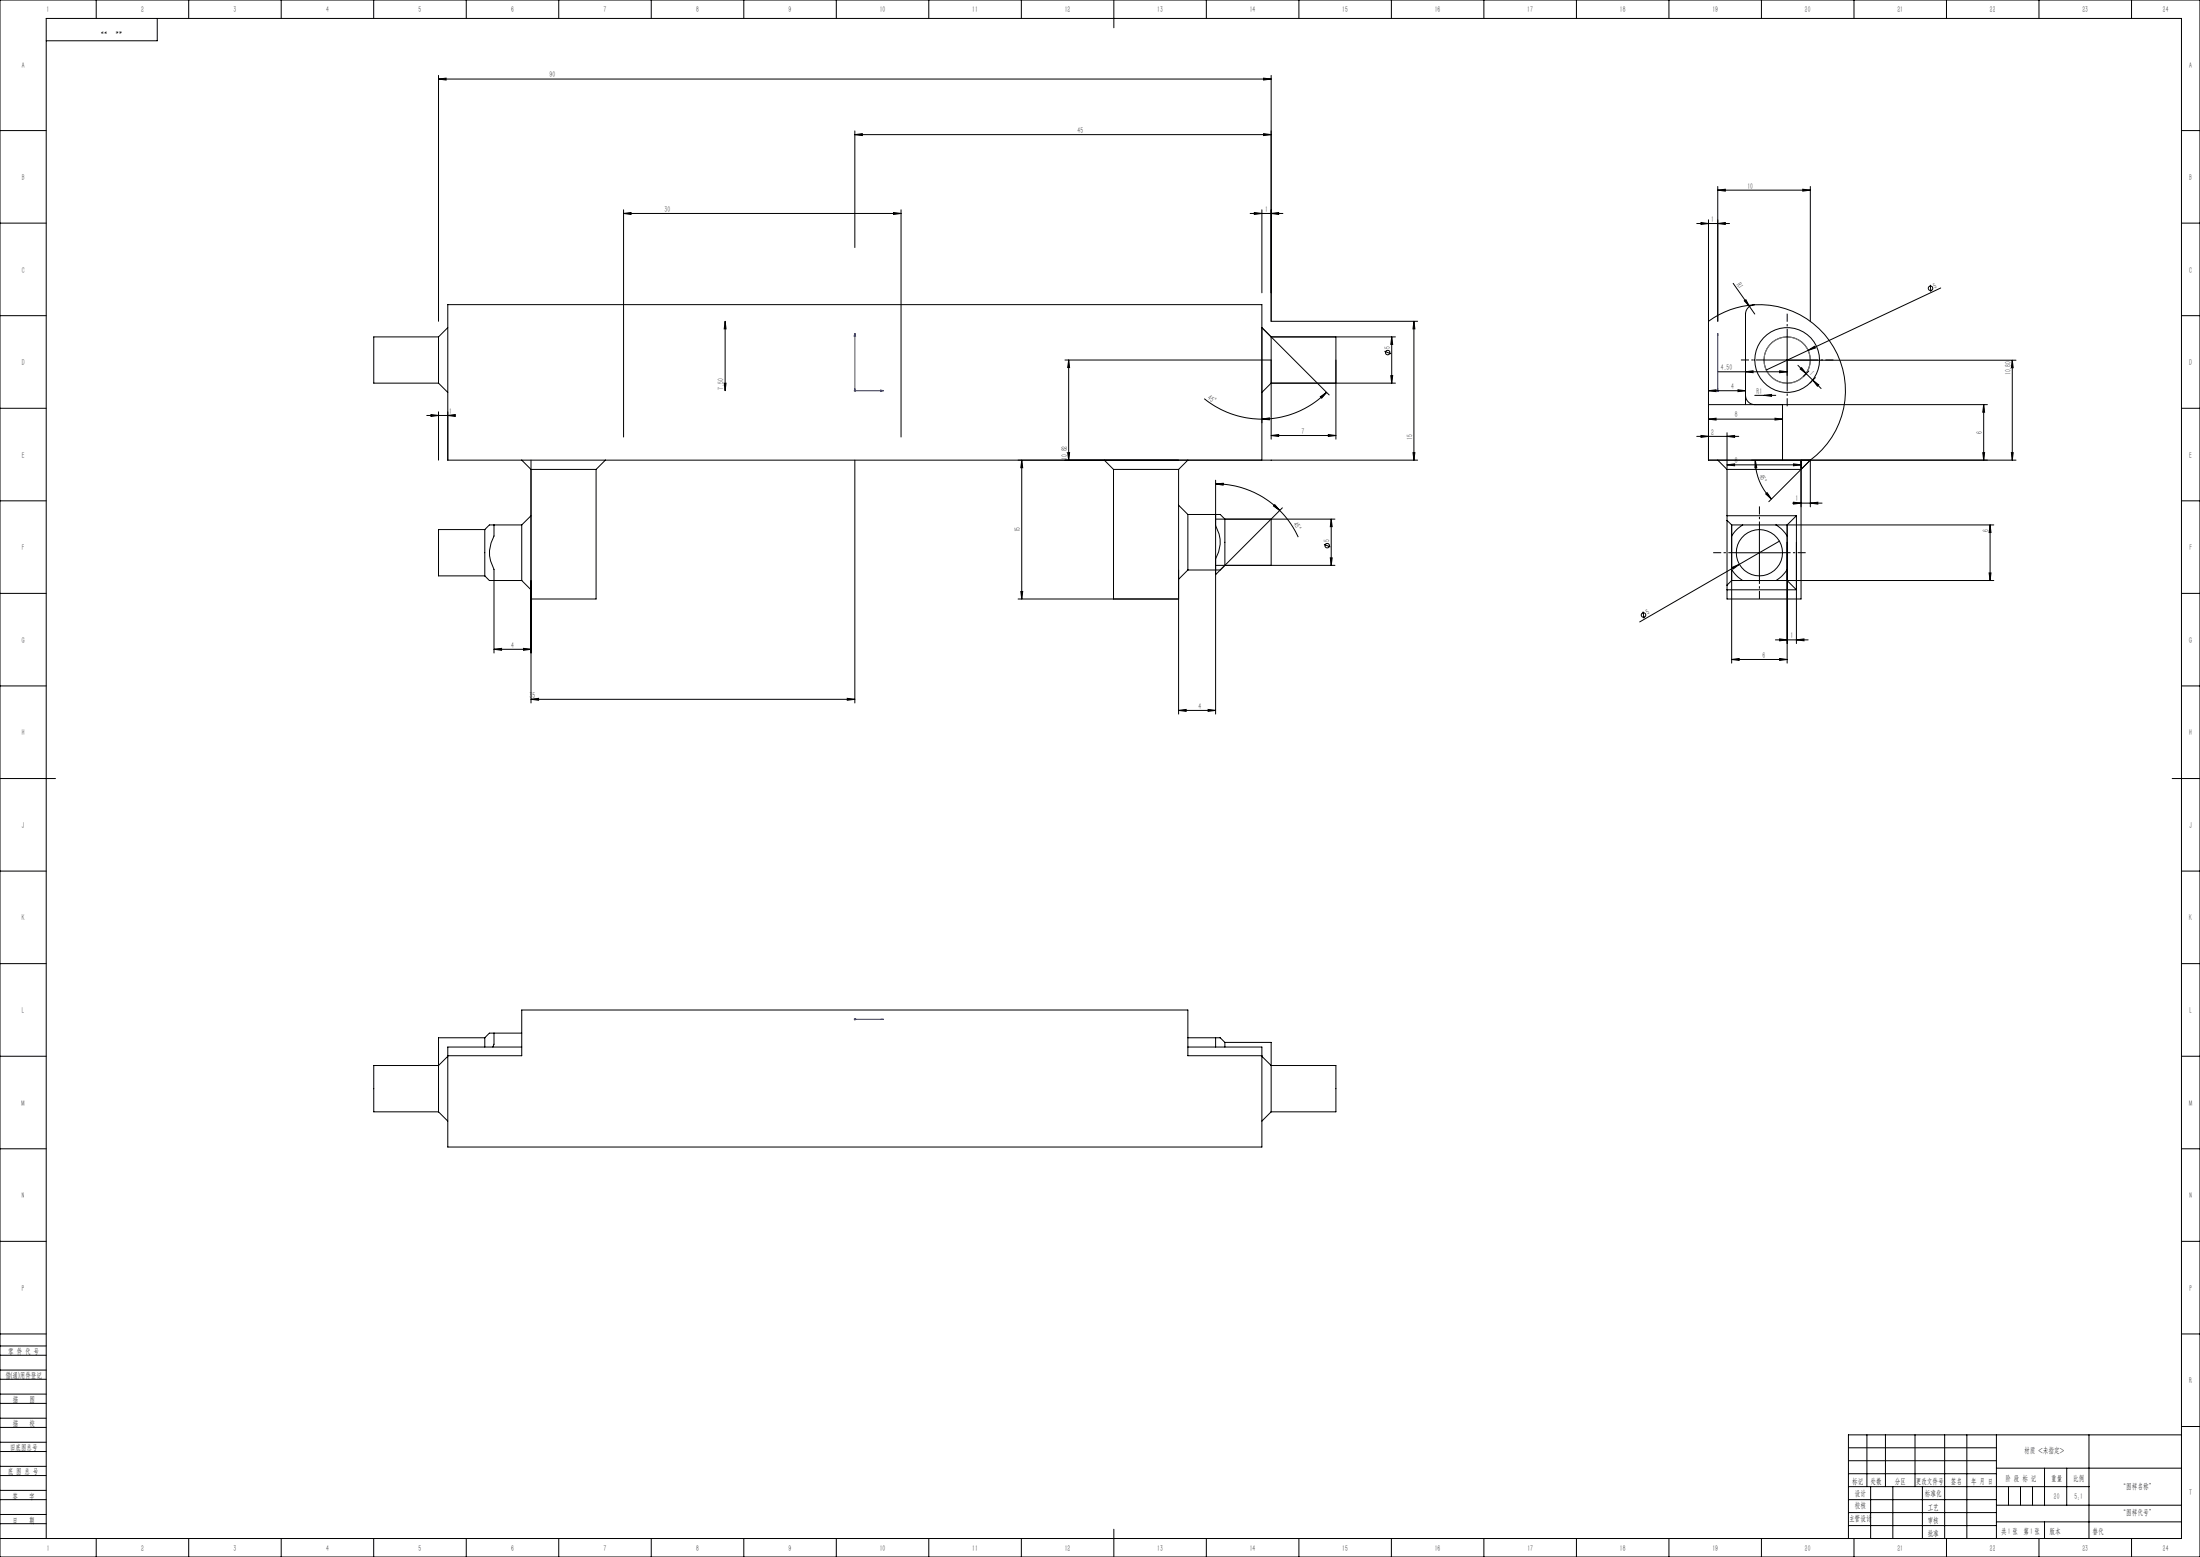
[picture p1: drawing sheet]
<svg xmlns="http://www.w3.org/2000/svg" width="1189mm" height="841mm" viewBox="0 0 1189 841" stroke-linecap="round" stroke-linejoin="round" font-family="sans-serif">
<g fill="none" stroke="#000" stroke-width=".54">
<path d="M0 0h1189v841h-1189zM52 0v10M85 10v12h-60M102 0v10M152 0v10M202 0v10M252 0v10M302 0v10M352 0v10M402 0v10M452 0v10M502 0v10"/>
<path d="M552 0v10M602 0v15M652 0v10M702 0v10M752 0v10M802 0v10M852 0v10M902 0v10M952 0v10M1002 0v10M1052 0v10M1102 0v10"/>
<path d="M1152 0v10M237 43l4-1v1zM237 41v133M237 43h450M683 42l4 1h-4zM687 41v133h79M0 71h25M462 73l4-1v1zM462 71v63M462 73h225M683 72l4 1h-4zM1179 71h10"/>
<path d="M337 115h4v1zM337 113v123M337 115h150M483 115h4l-4 1zM487 113v123M676 115h17M678 115h4l-4 1zM682 113v45M687 115h4v1zM923 119v130h167M928 103l4-1v1zM928 101v73"/>
<path d="M928 103h50M974 102l4 1h-4zM978 101v73M0 121h25M917 121h18M919 120l4 1h-4zM928 121l4-1v1zM1179 121h10M937 153l9 13M1043 154v4M1049 156l-72 33M0 171h25"/>
<path d="M242 177l-5 5M392 174v37M392 174v4h-1zM764 174v75M764 174l1 4h-1zM943 163l1-1 2 4zM946 166l2 4M948 165a5 5 0 0 0-5 5v49M948 165a47 47 0 0 1 47 30 47 47 0 0 1-17 54M948 165a46 46 0 0 0-25 9M1179 171h10M237 182v25"/>
<path d="M237 182h-35v25h35M576 194h111v43M578 194v55M578 194v5h-1zM722 182v25M722 194v43M748 190l4 1M752 182v25M752 182l1 4h-1zM754 182h-67v25M953 194h25M966 182v25"/>
<path d="M966 195h124M972 197l4 5M973 199h1l2 3zM977 189l4-2v1zM977 189l-22 11M1088 195v54M1088 195v4h-1zM237 207l5 5M391 207h1v4zM651 215a49 49 0 0 0 31 11M687 207l-5 5M714 214l3-2-3 3z"/>
<path d="M717 212a50 50 0 0 1-35 14M718 213l-36-36v51M752 203h1l-1 4zM754 207h-67M923 211h4v1zM923 211h20M923 219h151M929 201h37M939 211h4l-4 1zM943 214a5 5 0 0 0 5 5M943 201l4-1v1zM948 214h12"/>
<path d="M953 214l4-1v1zM962 200l4 1h-4zM963 219v30M976 202l4 3M978 200l-3 3M980 205l3 3-1 1zM980 205l4 5M981 204l-3 3M1072 219v30M1072 219l1 4h-1zM0 221h25M231 224h15"/>
<path d="M233 224h4l-4 1zM237 222v27M242 224h4v1zM242 222v27M682 226h4v1zM687 235h4v1zM687 235h35M718 235h4l-4 1zM917 236h23M919 235l4 1h-4zM923 226h4v1zM923 226h40"/>
<path d="M933 236l4-1v1zM933 234v19M959 226h4l-4 1zM1179 221h10M242 249v-84h440v84M282 249l5 5h35M287 249v131M322 254v70h-35M327 249l-5 5M462 249v131M552 249v75M552 249l1 4h-1z"/>
<path d="M577 244h1v5zM597 249l5 5M602 254h35M602 254v70M637 254v132M642 249l-5 5M657 259v127M764 244h1l-1 5zM766 249h-524M928 249l5 5M933 254h40M933 251h4v1z"/>
<path d="M933 251h40M949 249v4h-1zM949 249a30 30 0 0 0 8 21M969 251h4l-4 1zM973 249v75h-40v-70M978 249l-22 22M978 249v25M1072 244h1l-1 5zM1087 244h1v5zM0 271h25M287 279l-5 5M637 273l5 5"/>
<path d="M642 278h17l3 2v25M642 278v30M657 261h4v1zM657 261a49 49 0 0 1 35 15M689 273l3 3-4-3zM692 276a50 50 0 0 1 10 14M693 274l-36 36M933 279h38M954 267l1-1 2 4zM969 272h16M969 271l4 1h-4zM971 279l-5 5v74"/>
<path d="M971 279v69M978 272l4-1v1zM1179 271h10M262 286v25M262 286h-25v25h25M264 284l-2 2M265 284h2M267 284v6a18 18 0 0 0 0 18v45M267 284h15M282 284v30M657 284a17 17 0 0 1 0 18M657 280h64"/>
<path d="M687 280v25M716 294l3 1M719 280l1 4h-1zM719 280v25M933 281l3 3M936 284h6M936 284v74M938 299h25M942 284l-4 2-2 4v14a8 8 0 0 0 3 8l3 2M942 284h18M951 286v25M960 284l4 3a6 6 0 0 1 2 6v15l-3 3-3 3"/>
<path d="M962 292l-22 13M1076 284v4h-1zM1076 284v30M1078 284h-118M262 311l2 3M265 314h17M282 314l5 5M552 319h1l-1 5zM642 308h17M642 308l-5 5M657 305h64M719 301h1l-1 4z"/>
<path d="M936 306l4-1-3 2zM940 305l-54 31M942 314h18M942 314h-6l-3 2M966 314l5 5h-38M1075 309h1v5zM1078 314h-118M0 321h25M550 324h87M888 330l1 4M1179 321h10M267 351l4-1v1z"/>
<path d="M267 351h20M283 350l4 1h-4zM936 356h4v1zM936 356h30M960 346h17M962 356h4l-4 1zM962 345l4 1h-4zM971 346l4-1v1zM0 371h25M287 378l4-1v1zM287 378h175M458 377l4 1h-4z"/>
<path d="M1179 371h10M637 384l4-1v1zM637 384h20M653 383l4 1h-4zM0 421h30M1174 421h15M0 471h25M1179 471h10M0 521h25M1179 521h10M264 558l-2 3M265 558h2"/>
<path d="M267 558v6l-1 2M267 558h15M0 571h25M237 576v25M237 576h-35v25h35M242 570h40v-24h360v24h40M242 570v50h440v-50M242 571l-5 5M262 561v5M262 561h-25v15M282 566h-40v4M642 566h40v4"/>
<path d="M642 561h15M657 561h2l3 2M657 561v5M662 563v3M662 563h25v13M682 571l5 5M687 576v25M687 576h35v25h-35M1179 571h10M237 601l5 5M687 601l-5 5M0 621h25"/>
<path d="M1179 621h10M0 671h25M1179 671h10M0 732h25M0 727h25M0 721h25M1179 721h10M0 745h25M0 740h25M0 758h25M0 753h25M0 771h25"/>
<path d="M0 766h25M0 779h25M1009 775v28M1019 775v28M1035 775v28M1051 775v56M1063 775v56M1079 775v56M1129 775v56M1179 771h10M1179 775h-180v56M0 784h25"/>
<path d="M0 797h25M0 792h25M999 782h80M999 789h80M999 796h80M1079 793h100M1105 793v20M1117 793v20M0 810h25M0 805h25M0 818h25M999 810h80"/>
<path d="M999 803h130M999 817h80M1011 803v28M1023 803v28M1039 803v28M1079 813h100M1085 803v10M1092 803v10M1098 803v10M0 823h25M0 831h1179v-821h-1154v821M52 831v10"/>
<path d="M102 831v10M152 831v10M202 831v10M252 831v10M302 831v10M352 831v10M402 831v10M452 831v10M502 831v10M552 831v10M602 826v15M652 831v10"/>
<path d="M702 831v10M752 831v10M802 831v10M852 831v10M902 831v10M952 831v10M999 824h80M1002 831v10M1052 831v10M1079 822h100M1102 831v10M1105 822v9"/>
<path d="M1152 831v10"/>
<circle cx="1043" cy="156" r="1.2"/>
<circle cx="750" cy="190" r="1.2"/>
<circle cx="966" cy="194" r="17"/>
<circle cx="966" cy="194" r="12"/>
<circle cx="717" cy="295" r="1.2"/>
<circle cx="951" cy="299" r="12"/>
<circle cx="888" cy="332" r="1.2"/>
</g>
<g fill="none" stroke="#00f" stroke-width=".54">
<path d="M462 180v2zM462 180v31h16M928 180v31M928 180v2v-2M462 210h.1M463 211h.1M476 211h2h-2zM928 211h.1M928 210h.1M462 551h.1M462 551h16M463 551h.1"/>
<path d="M478 551h-2h2"/>
</g>
<g fill="none" stroke="#808080" stroke-width=".54">
<path d="M462 211h.1M462 211v1M928 211h1M928 211v1M929 211h-1M462 551h.1M462 550v1"/>
<circle cx="966" cy="195" r="13"/>
</g>
<path d="M953 194h-12M966 182v-13M978 194h13M966 207v12M938 299h-12M951 286v-12M963 299h13M951 311v13" fill="none" stroke="#000" stroke-width=".54" stroke-dasharray="30.5 1.3 1.3 1.3" stroke-dashoffset="26.1" stroke-linecap="butt"/>
<g fill="#00f">
<path d="M476 211h2h-2zM462 180v2z"/>
<path d="M476 551h2zM928 180v2z"/>
</g>
<g fill="#000">
<path d="M943 163l1-1 2 4zM977 189l4-2v1zM936 306l4-1-3 2z"/>
<path d="M683 42l4 1h-4zM237 43l4-1v1zM483 115h4l-4 1zM337 115h4v1zM458 377l4 1h-4zM287 378l4-1v1zM283 350l4 1h-4zM267 351l4-1v1zM928 121l4-1v1zM919 120l4 1h-4zM969 251h4l-4 1zM933 251h4v1zM962 356h4l-4 1zM936 356h4v1zM962 200l4 1h-4zM943 201l4-1v1zM971 346l4-1v1zM962 345l4 1h-4zM978 272l4-1v1zM969 271l4 1h-4z"/>
<path d="M683 72l4 1h-4zM462 73l4-1v1zM687 115h4v1zM678 115h4l-4 1z"/>
<path d="M764 174l1 4h-1zM764 244h1l-1 5zM392 174v4h-1zM391 207h1v4zM552 249l1 4h-1zM552 319h1l-1 5zM578 194v5h-1zM577 244h1v5zM1088 195v4h-1zM1087 244h1v5z"/>
<path d="M714 214v1l3-3zM682 226l4 1v-1z"/>
<path d="M752 203h1l-1 4zM752 182l1 4h-1z"/>
<path d="M980 205l3 3-1 1zM973 199h1l2 3z"/>
<path d="M687 235h4v1zM718 235h4l-4 1z"/>
<path d="M657 261l4 1v-1zM689 273h-1l4 3z"/>
<path d="M954 267l3 3-2-4zM949 249l-1 4h1z"/>
<path d="M719 301h1l-1 4zM719 280l1 4h-1zM1075 309h1v5zM1076 284v4h-1zM1072 244h1l-1 5zM1072 219l1 4h-1z"/>
<path d="M637 384l4-1v1zM653 383l4 1h-4zM233 224h4l-4 1zM242 224h4v1zM928 103l4-1v1zM974 102l4 1h-4zM883 0h4zM919 0h4zM919 235l4 1h-4zM933 236l4-1v1zM923 226h4v1zM959 226h4l-4 1zM923 211h4v1zM939 211h4l-4 1zM953 214h4v-1z"/>
</g>
<g font-size="4.4">
<text x="25" y="7">1</text>
<text x="76" y="7">2</text>
<text x="126" y="7">3</text>
<text x="176" y="7">4</text>
<text x="226" y="7">5</text>
<text x="276" y="7">6</text>
<text x="326" y="7">7</text>
<text x="376" y="7">8</text>
<text x="426" y="7">9</text>
<text x="475" y="7">10</text>
<text x="525" y="7">11</text>
<text x="575" y="7">12</text>
<text x="625" y="7">13</text>
<text x="675" y="7">14</text>
<text x="725" y="7">15</text>
<text x="775" y="7">16</text>
<text x="825" y="7">17</text>
<text x="875" y="7">18</text>
<text x="925" y="7">19</text>
<text x="975" y="7">20</text>
<text x="1025" y="7">21</text>
<text x="1075" y="7">22</text>
<text x="1125" y="7">23</text>
<text x="1169" y="7">24</text>
<text x="12" y="37">A</text>
<text x="297" y="42">90</text>
<text x="1183" y="37">A</text>
<text x="582" y="72">45</text>
<text x="12" y="97">B</text>
<text x="944" y="102">10</text>
<text x="1183" y="97">B</text>
<text x="359" y="114">30</text>
<text x="684" y="114">1</text>
<text x="925" y="120">1</text>
<text x="12" y="147">C</text>
<text x="1183" y="147">C</text>
<text x="938" y="154" transform="rotate(55 938 154)">R1</text>
<text x="1046" y="156" transform="rotate(-25 1046 156)">5</text>
<text x="751" y="188" transform="rotate(-90 751 188)">5</text>
<text x="12" y="197">D</text>
<text x="1183" y="197">D</text>
<text x="930" y="200">4.50</text>
<text x="978" y="202" transform="rotate(45 978 202)">1</text>
<text x="1087" y="203" transform="rotate(-90 1087 203)">10.80</text>
<text x="391" y="211" transform="rotate(-90 391 211)">7.50</text>
<text x="652" y="216" transform="rotate(34 652 216)">45°</text>
<text x="936" y="210">4</text>
<text x="949" y="213">R1</text>
<text x="243" y="224">1</text>
<text x="938" y="226">8</text>
<text x="703" y="234">7</text>
<text x="763" y="238" transform="rotate(-90 763 238)">15</text>
<text x="925" y="235">2</text>
<text x="1071" y="234" transform="rotate(-90 1071 234)">6</text>
<text x="12" y="247">E</text>
<text x="577" y="248" transform="rotate(-90 577 248)">10.82</text>
<text x="938" y="250">8</text>
<text x="1183" y="247">E</text>
<text x="951" y="257" transform="rotate(67 951 257)">45°</text>
<text x="970" y="271">1</text>
<text x="551" y="288" transform="rotate(-90 551 288)">15</text>
<text x="699" y="283" transform="rotate(60 699 283)">45°</text>
<text x="1075" y="288" transform="rotate(-90 1075 288)">6</text>
<text x="719" y="293" transform="rotate(-90 719 293)">5</text>
<text x="12" y="297">F</text>
<text x="1183" y="297">F</text>
<text x="891" y="332" transform="rotate(-30 891 332)">5</text>
<text x="12" y="347">G</text>
<text x="968" y="345">1</text>
<text x="1183" y="347">G</text>
<text x="276" y="350">4</text>
<text x="952" y="355">6</text>
<text x="286" y="377">35</text>
<text x="648" y="383">4</text>
<text x="12" y="397">H</text>
<text x="1183" y="397">H</text>
<text x="12" y="447">J</text>
<text x="1183" y="447">J</text>
<text x="12" y="497">K</text>
<text x="1183" y="497">K</text>
<text x="12" y="547">L</text>
<text x="1183" y="547">L</text>
<text x="12" y="597">M</text>
<text x="1183" y="597">M</text>
<text x="12" y="647">N</text>
<text x="1183" y="647">N</text>
<text x="12" y="697">P</text>
<text x="1183" y="697">P</text>
<text x="4" y="731">零 件 代 号</text>
<text x="3" y="744">借(通)用件登记</text>
<text x="1183" y="747">R</text>
<text x="7" y="757">描</text>
<text x="16" y="757">图</text>
<text x="7" y="771">描</text>
<text x="16" y="771">校</text>
<text x="5" y="783">旧底图总号</text>
<text x="1094" y="785">材质 &lt;未指定&gt;</text>
<text x="4" y="796">底 图 总 号</text>
<text x="1001" y="801">标记</text>
<text x="1011" y="801">处数</text>
<text x="1024" y="801">分区</text>
<text x="1035" y="801">更改文件号</text>
<text x="1054" y="801">签名</text>
<text x="1065" y="801">年 月 日</text>
<text x="1084" y="800">阶 段 标 记</text>
<text x="1109" y="800">重量</text>
<text x="1120" y="800">比例</text>
<text x="7" y="809">签</text>
<text x="16" y="809">字</text>
<text x="1002" y="808">设计</text>
<text x="1040" y="808">标准化</text>
<text x="1110" y="809">20</text>
<text x="1146" y="804">“图样名称”</text>
<text x="1183" y="807">T</text>
<text x="1002" y="815">校核</text>
<text x="1042" y="815">工艺</text>
<text x="999" y="822">主管设计</text>
<text x="1146" y="818">“图样代号”</text>
<text x="7" y="822">日</text>
<text x="16" y="822">期</text>
<text x="1042" y="822">审核</text>
<text x="1042" y="829">批准</text>
<text x="1082" y="828">共 张 第 张</text>
<text x="1085" y="828">1</text>
<text x="1097" y="828">1</text>
<text x="1108" y="828">版本</text>
<text x="25" y="838">1</text>
<text x="76" y="838">2</text>
<text x="126" y="838">3</text>
<text x="176" y="838">4</text>
<text x="226" y="838">5</text>
<text x="276" y="838">6</text>
<text x="326" y="838">7</text>
<text x="376" y="838">8</text>
<text x="426" y="838">9</text>
<text x="475" y="838">10</text>
<text x="525" y="838">11</text>
<text x="575" y="838">12</text>
<text x="625" y="838">13</text>
<text x="675" y="838">14</text>
<text x="725" y="838">15</text>
<text x="775" y="838">16</text>
<text x="825" y="838">17</text>
<text x="875" y="838">18</text>
<text x="925" y="838">19</text>
<text x="975" y="838">20</text>
<text x="1025" y="838">21</text>
<text x="1075" y="838">22</text>
<text x="1125" y="838">23</text>
<text x="1169" y="838">24</text>
</g>
<g font-size="4.4" fill="#0a0605">
<text x="1121" y="809">5:1</text>
<text x="1131" y="828">替代</text>
</g>
<g font-size="4.1" fill="#0a0605">
<text x="58" y="15" transform="rotate(-180 58 15)">”</text>
<text x="66" y="15" transform="rotate(-180 66 15)">“</text>
</g>
</svg>
